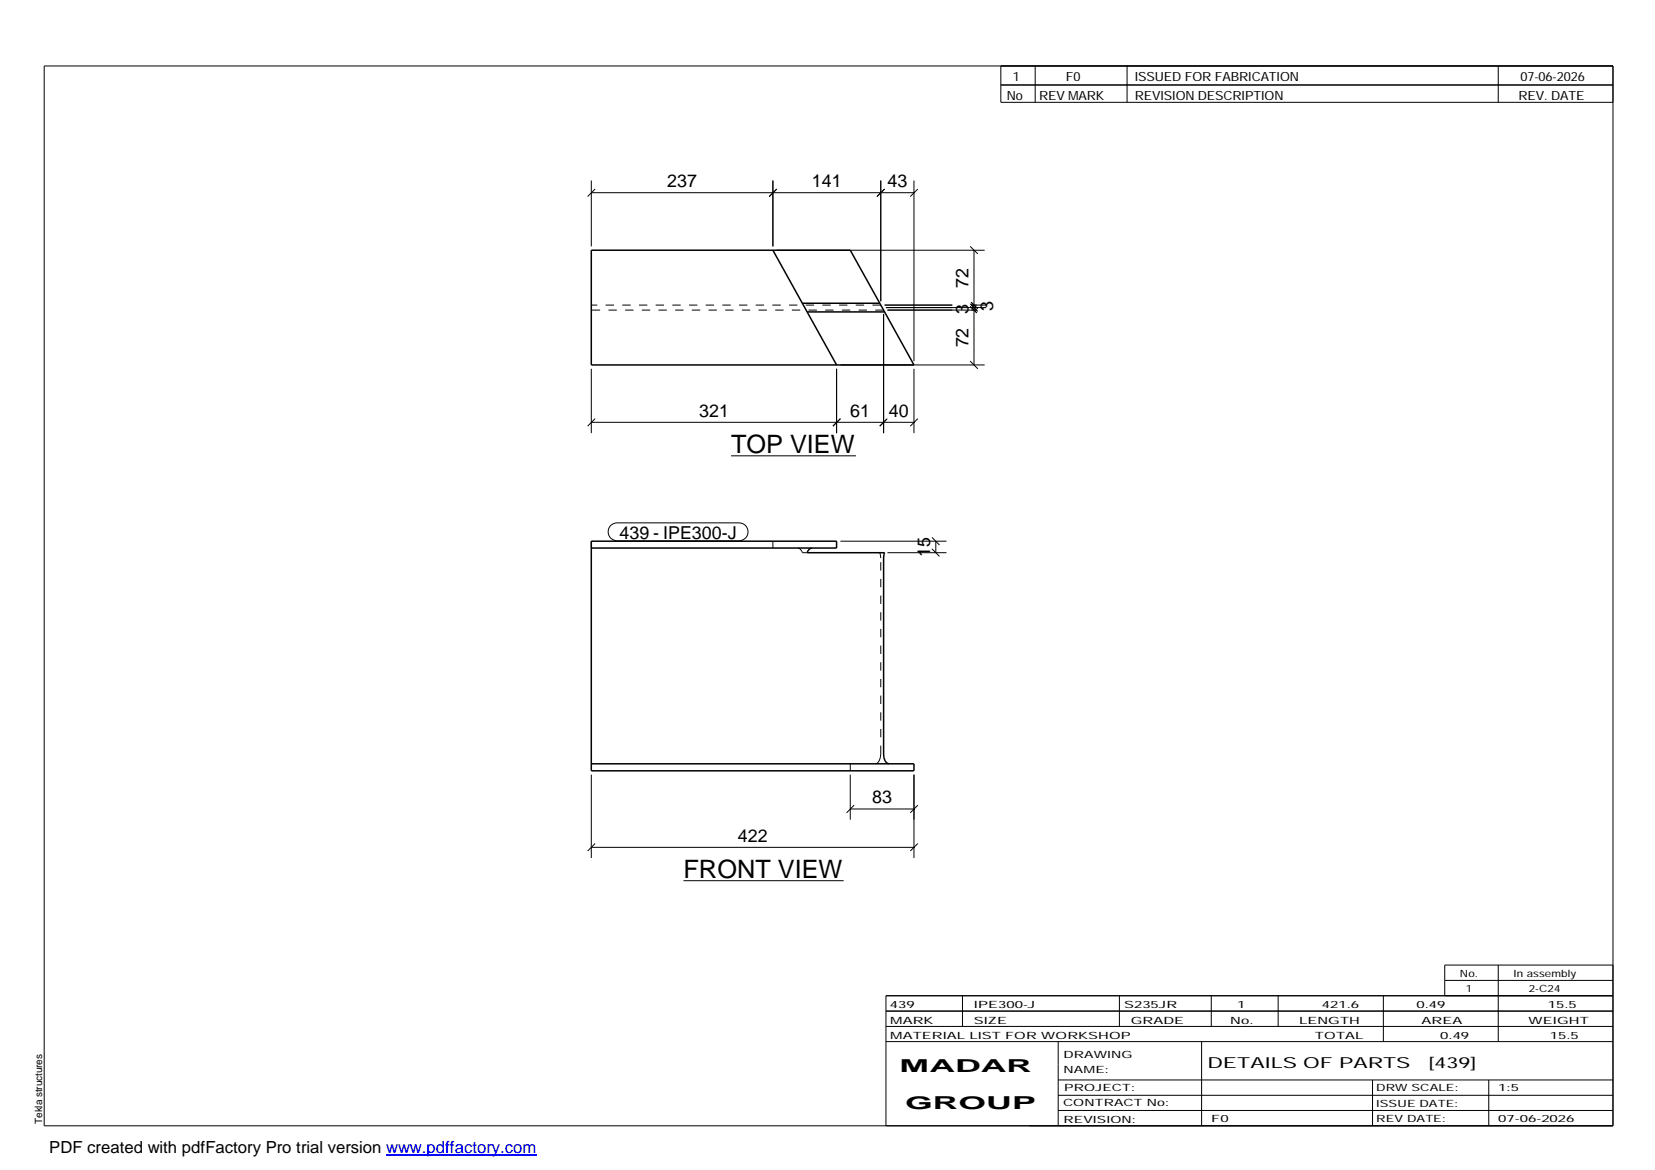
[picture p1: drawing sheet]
<svg xmlns="http://www.w3.org/2000/svg" width="420mm" height="297mm" viewBox="0 0 420 297" stroke-linecap="round" stroke-linejoin="round" font-family="sans-serif">
<path d="M150.1 63.5h65.8l16.1 29.2h-81.9zM196.2 63.5l16.2 29.2M203.7 77h19.7M204.9 79.2h19.7M150.1 139.1h62.3v-1.7h-62.3v58.3h81.9v-1.8h-81.9M206.1 139.1l-.6 .2-.6 1h19.7l-.3 1.4v49.7a2.11 2.11 0 0 0 1.4 2.5" fill="none" stroke="#000" stroke-width=".38"/>
<g fill="none" stroke="#000" stroke-width=".25" stroke-dasharray="2.1 2.1" stroke-linecap="butt">
<path d="M223.6 77.5h-73.5M224.3 78.7h-74.2M150.1 139.1v-1.7M196.2 139.1v-1.7M203.1 139.3l-.5-.2M203.5 139.9l-.4-.6M203.7 140.3l-.2-.4M204.9 140.3h-1.2M223.5 140.7l-.1-.4M223.6 141.7l-.1-1M215.9 195.7v-1.8M222.2 193.9l.6-.2"/>
<path d="M222.8 193.7l.4-.5M223.2 193.2l.3-.8M223.5 192.4l.1-1M223.6 191.4v-49.7"/>
</g>
<g fill="none" stroke="#000" stroke-width=".25">
<path d="M11.2 16.7h398.3v269.1h-398.3zM254.1 16.7v9.3h155.4M262.8 16.7v9.3M286.1 16.7v9.3M380.4 16.7v9.3M254.1 21.6h155.4M150.1 45.8v16.8M150.1 48.9h81.9M151.1 48l-1.9 1.9M196.2 45.8v16.8M197.2 48l-1.9 1.9M223.6 45.8v30.7"/>
<path d="M224.6 48l-2 1.9M232 45.8v45.9M233 48l-1.9 1.9M197.2 63.5h52.8M224.3 79.7v30.3M224.6 77.5h17.2M224.9 78.1h25.5M225.3 78.7h22.7M246.3 77.8l1.7 1.6M246.3 77.1l1.9 2M246.3 62.6l1.9 1.9M246.5 77.5h3.9"/>
<path d="M246.5 76.7l1.7 1.7M247.3 63.5v29.2M150.1 93.6v16.4M212.4 93.6v16.4M213.4 92.7h36.6M232 93.6v16.4M246.3 91.7l1.9 1.9M150.1 107.2h81.9M151.1 106.3l-1.9 1.9M185.6 115.7h31.7M213.4 106.3l-1.9 1.9M225.3 106.3l-1.9 1.9"/>
<path d="M233 106.3l-1.9 1.9M155.1 133.4l.7-.5 .9-.2h30.9a2.29 2.29 0 0 1 2.3 2.3 2.29 2.29 0 0 1-2.3 2.3h-30.9a2.31 2.31 0 0 1-2.1-1.4 2.31 2.31 0 0 1 .5-2.5zM213.4 137.4h26.9M236.6 139.3l1.9 2M236.6 136.4l1.9 2M237.6 137.4v2.9M225.3 140.3h15M150.1 196.7v21.1M215.9 196.7v11.4M232 196.7v21.1M150.1 215.1h81.9M151.1 214.2l-1.9 1.9"/>
<path d="M215.9 205.4h16.1M216.8 204.4l-1.9 2M233 214.2l-1.9 1.9M233 204.4l-1.9 2M173.5 223.6h40.7M224.9 256.7h184.6M244.3 252.8v7.8M284.2 252.8v7.8M307.5 252.8v7.8M324.5 252.8v7.8M351.2 252.8v11.6M366.8 248.9h42.7"/>
<path d="M380.4 245v19.4M409.5 245h-42.7v7.8M409.5 252.8h-184.6v33M224.9 264.4h184.6M224.9 260.6h184.6M268.6 264.4v21.4M268.6 274.2h140.9M268.6 278.1h140.9M305.1 264.4v21.4M348.4 274.2v11.6M378 274.2v11.6M268.6 281.9h140.9"/>
</g>
<path d="M98 293.3h38.2" fill="none" stroke="#00f" stroke-width=".3"/>
<g font-size="6.4">
<text x="185.6" y="115">TOP VIEW</text>
<text x="173.5" y="222.9">FRONT VIEW</text>
</g>
<g font-size="4.5">
<text x="169.4" y="47.5">237</text>
<text x="206.1" y="47.5">141</text>
<text x="225.3" y="47.5">43</text>
<text x="245.9" y="73" transform="rotate(-90 245.9 73)">72</text>
<text x="245.9" y="79.7" transform="rotate(-90 245.9 79.7)">3</text>
<text x="252.1" y="79" transform="rotate(-90 252.1 79)">3</text>
<text x="245.9" y="88.2" transform="rotate(-90 245.9 88.2)">72</text>
<text x="177.5" y="105.8">321</text>
<text x="215.8" y="105.8">61</text>
<text x="225.6" y="105.8">40</text>
<text x="157.3" y="136.7">439 - IPE300-J</text>
<text x="236.2" y="141.4" transform="rotate(-90 236.2 141.4)">15</text>
<text x="221.4" y="204">83</text>
<text x="187.3" y="213.7">422</text>
<text x="228.4" y="272.3">MADAR</text>
<text x="229.8" y="281.6">GROUP</text>
</g>
<text font-size="4.2" x="12.5" y="292.7">PDF created with pdfFactory Pro trial version www.pdffactory.com</text>
<g font-size="3.9">
<text x="306.5" y="271.3">DETAILS OF PARTS</text>
<text x="362.7" y="271.3">[439]</text>
</g>
<g font-size="3.2">
<text x="257.1" y="20.5">1</text>
<text x="270.6" y="20.5">F0</text>
<text x="288.1" y="20.5">ISSUED FOR FABRICATION</text>
<text x="386" y="20.5">07-06-2026</text>
<text x="255.6" y="25.5">No</text>
<text x="263.8" y="25.5">REV MARK</text>
<text x="288.1" y="25.5">REVISION DESCRIPTION</text>
<text x="385.5" y="25.5">REV. DATE</text>
</g>
<g font-size="2.5">
<text x="370.6" y="247.9">No.</text>
<text x="372.1" y="251.8">1</text>
<text x="384.3" y="247.9">In assembly</text>
<text x="388.1" y="251.8">2-C24</text>
<text x="225.9" y="255.9">439</text>
<text x="247.3" y="255.9">IPE300-J</text>
<text x="285.4" y="255.9">S235JR</text>
<text x="314.1" y="255.9">1</text>
<text x="335.6" y="255.9">421.6</text>
<text x="359.6" y="255.9">0.49</text>
<text x="392.9" y="255.9">15.5</text>
<text x="226" y="263.7">MATERIAL LIST FOR WORKSHOP</text>
<text x="226" y="259.9">MARK</text>
<text x="247.2" y="259.9">SIZE</text>
<text x="287.1" y="259.9">GRADE</text>
<text x="312.3" y="259.9">No.</text>
<text x="329.8" y="259.9">LENGTH</text>
<text x="333.8" y="263.7">TOTAL</text>
<text x="360.9" y="259.9">AREA</text>
<text x="365.6" y="263.7">0.49</text>
<text x="388.1" y="259.9">WEIGHT</text>
<text x="393.4" y="263.7">15.5</text>
<text x="270" y="268.5">DRAWING</text>
<text x="270" y="272.5">NAME:</text>
<text x="269.9" y="280.9">CONTRACT No:</text>
<text x="270.2" y="277">PROJECT:</text>
<text x="349.4" y="277.1">DRW SCALE:</text>
<text x="349.4" y="281">ISSUE DATE:</text>
<text x="380.4" y="277.1">1:5</text>
<text x="10.7" y="285.4" transform="rotate(-90 10.7 285.4)">Tekla structures</text>
<text x="270" y="285">REVISION:</text>
<text x="307.5" y="284.8">F0</text>
<text x="349.4" y="284.8">REV DATE:</text>
<text x="380.4" y="284.8">07-06-2026</text>
</g>
</svg>
